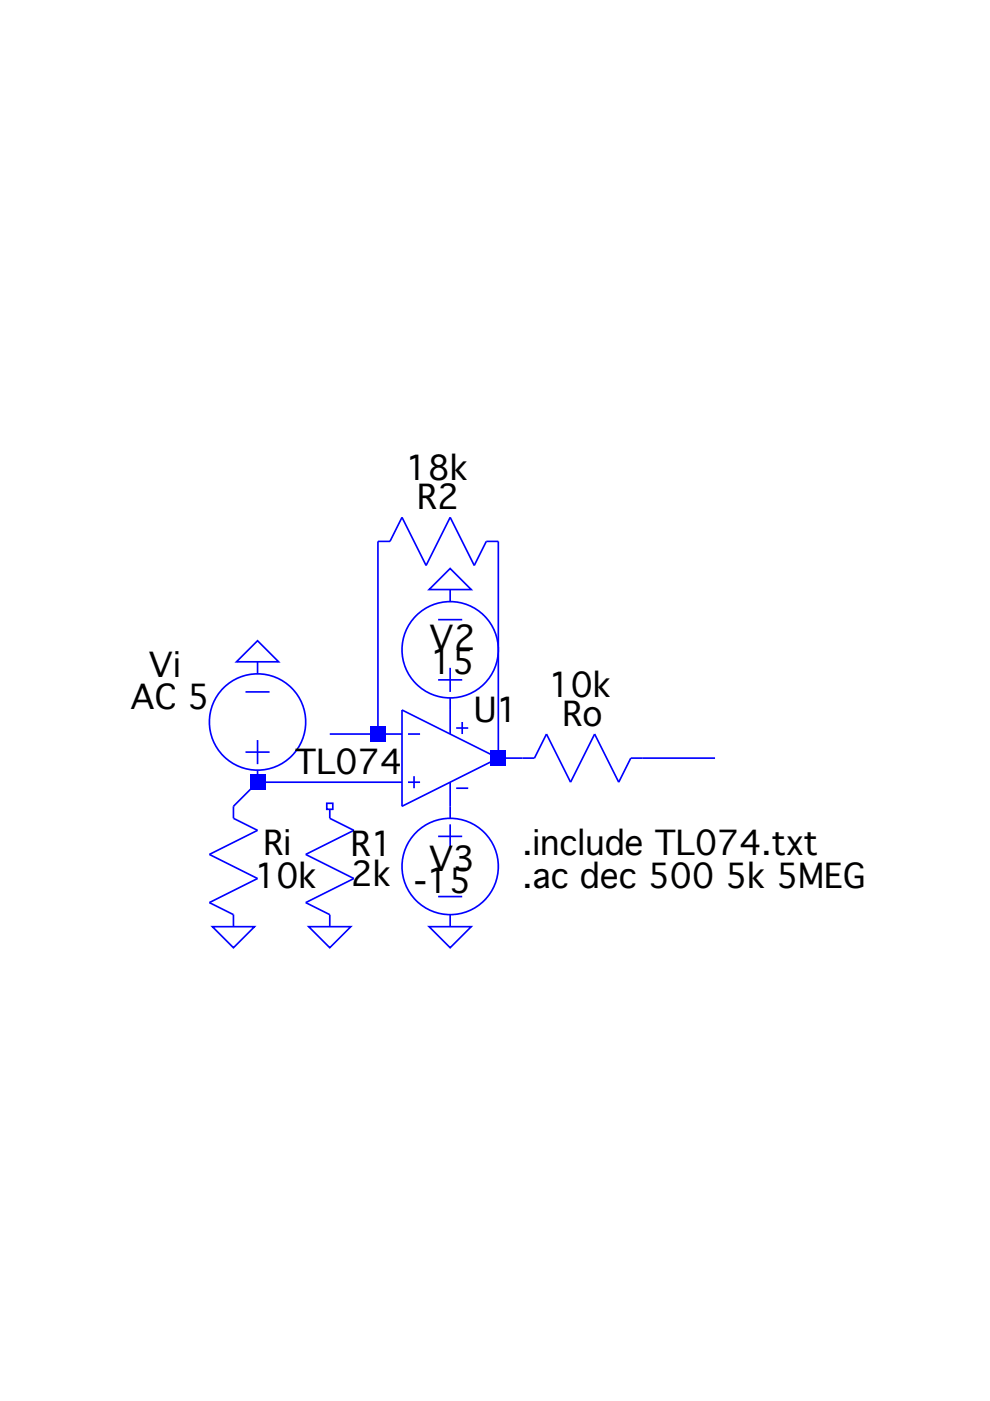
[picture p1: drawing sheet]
Version 4
SHEET 1 880 680
WIRE 224 304 224 176
WIRE 224 304 192 304
WIRE 240 304 224 304
WIRE 304 320 304 176
WIRE 320 320 304 320
WIRE 448 320 400 320
WIRE 240 336 144 336
WIRE 128 352 144 336
WIRE 192 352 192 304
FLAG 128 432 0
FLAG 192 432 0
FLAG 144 256 0
FLAG 272 208 0
FLAG 272 432 0
SYMBOL Res 112 336 R0
WINDOW 3 30 62 Left 2
SYMATTR Value 10k
SYMATTR InstName Ri
SYMBOL Res 176 336 R0
WINDOW 3 30 61 Left 2
WINDOW 0 30 41 Left 2
SYMATTR Value 2k
SYMATTR InstName R1
SYMBOL Voltage 144 352 R180
WINDOW 0 51 94 Left 2
WINDOW 3 24 1 Left 2
WINDOW 123 32 73 Left 2
SYMATTR InstName Vi
SYMATTR Value ""
SYMATTR Value2 AC 1.5
SYMBOL opamp2 272 256 R0
WINDOW 3 -103 66 Left 2
SYMATTR Value TL074
SYMATTR InstName U1
SYMBOL Res 416 304 R90
WINDOW 0 0 56 VBottom 2
WINDOW 3 -47 58 VTop 2
SYMATTR InstName Ro
SYMATTR Value 10k
SYMBOL Res 320 160 R90
WINDOW 0 0 56 VBottom 2
WINDOW 3 -47 57 VTop 2
SYMATTR InstName R2
SYMATTR Value 18k
SYMBOL Voltage 272 304 R180
WINDOW 0 -17 64 Left 2
WINDOW 3 -16 48 Left 2
SYMATTR InstName V2
SYMATTR Value 15
SYMBOL Voltage 272 336 R0
WINDOW 0 -14 51 Left 2
WINDOW 3 -24 65 Left 2
SYMATTR InstName V3
SYMATTR Value -15
TEXT 320 376 Left 2 !.include TL074.txt\n.ac dec 500 5k 5MEG
